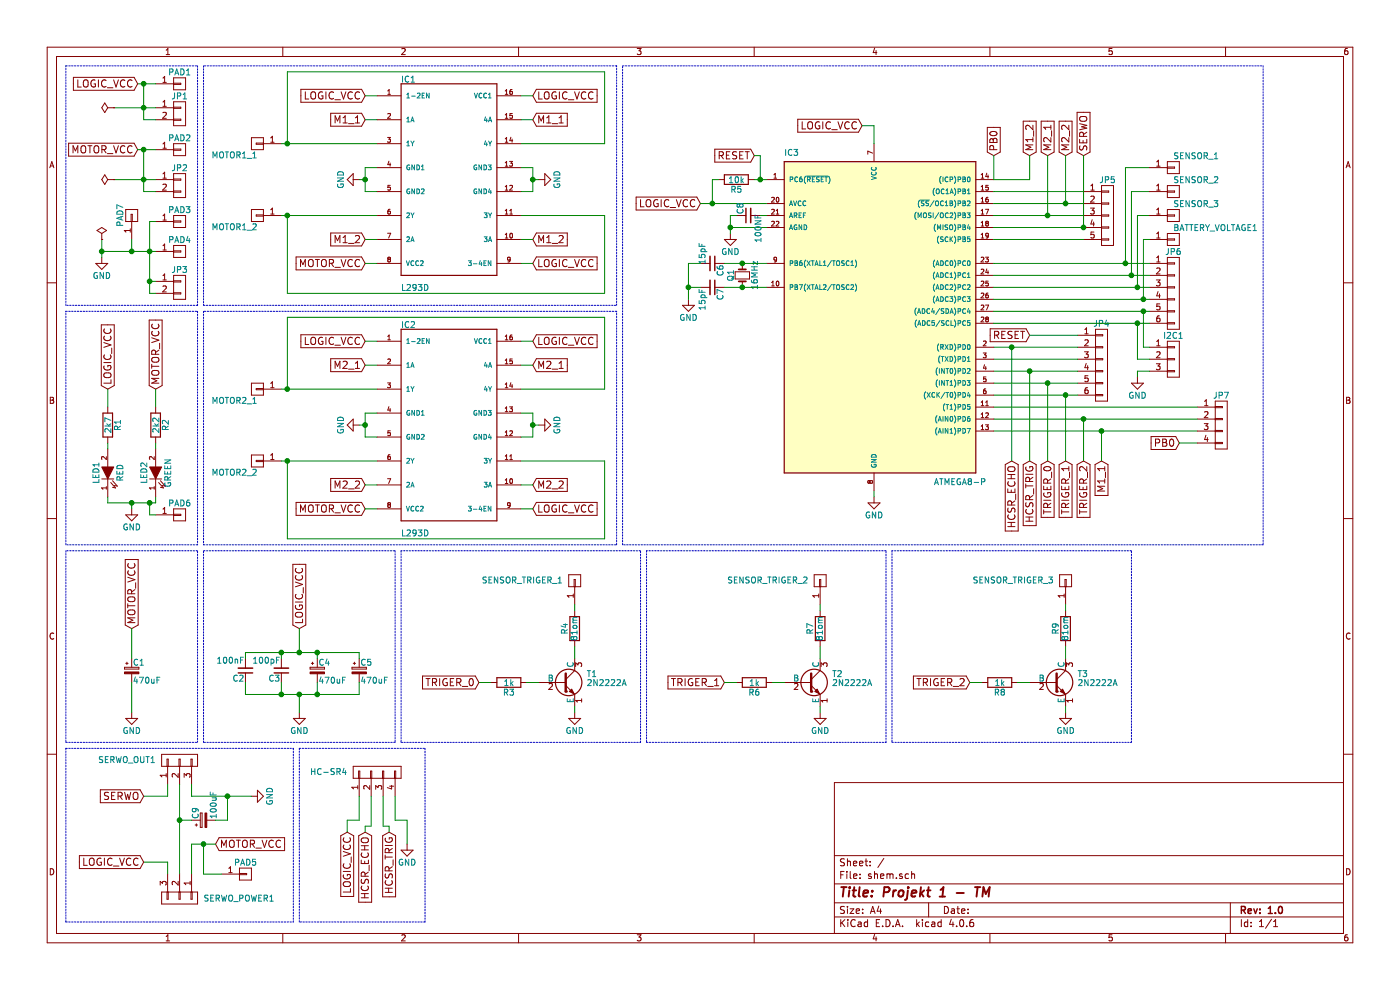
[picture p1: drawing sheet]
EESchema Schematic File Version 2
LIBS:shem-rescue
LIBS:power
LIBS:device
LIBS:transistors
LIBS:conn
LIBS:linear
LIBS:regul
LIBS:74xx
LIBS:cmos4000
LIBS:adc-dac
LIBS:memory
LIBS:xilinx
LIBS:microcontrollers
LIBS:dsp
LIBS:microchip
LIBS:analog_switches
LIBS:motorola
LIBS:texas
LIBS:intel
LIBS:audio
LIBS:interface
LIBS:digital-audio
LIBS:philips
LIBS:display
LIBS:cypress
LIBS:siliconi
LIBS:opto
LIBS:atmel
LIBS:contrib
LIBS:valves
LIBS:L293D
LIBS:shem-cache
EELAYER 25 0
EELAYER END
$Descr A4 11693 8268
encoding utf-8
Sheet 1 1
Title "Projekt 1 - TM"
Date ""
Rev "1.0"
Comp ""
Comment1 ""
Comment2 ""
Comment3 ""
Comment4 ""
$EndDescr
$Comp
L ATMEGA8-P IC3
U 1 1
P 7300 2600
F 0 "IC3" H 6550 3900 50  0000 L BNN
F 1 "ATMEGA8-P" H 7800 1150 50  0000 L BNN
F 2 "Housings_DIP:DIP-28_W7.62mm_LongPads" H 7300 2600 50  0001 C CIN
F 3 "" H 7300 2600 50  0000 C CNN
	1    7300 2600
	1    0    0    -1  
$EndComp
Text GLabel 5850 1700 0    60   Input ~ 0
LOGIC_VCC
$Comp
L GND #PWR01
U 1 1
P 6100 1950
F 0 "#PWR01" H 6100 1700 50  0001 C CNN
F 1 "GND" H 6100 1800 50  0000 C CNN
F 2 "" H 6100 1950 50  0000 C CNN
F 3 "" H 6100 1950 50  0000 C CNN
	1    6100 1950
	1    0    0    -1  
$EndComp
Text GLabel 6300 1300 0    60   Input ~ 0
RESET
Text GLabel 7200 1050 0    60   Input ~ 0
LOGIC_VCC
$Comp
L GND #PWR02
U 1 1
P 7300 4150
F 0 "#PWR02" H 7300 3900 50  0001 C CNN
F 1 "GND" H 7300 4000 50  0000 C CNN
F 2 "" H 7300 4150 50  0000 C CNN
F 3 "" H 7300 4150 50  0000 C CNN
	1    7300 4150
	1    0    0    -1  
$EndComp
$Comp
L Crystal_Small Q1
U 1 1
P 6200 2300
F 0 "Q1" H 6200 2400 50  0000 C CNN
F 1 "16MHz" H 6200 2200 50  0000 C CNN
F 2 "Crystals:Crystal_HC49-U_Vertical" H 6200 2300 50  0001 C CNN
F 3 "" H 6200 2300 50  0000 C CNN
	1    6200 2300
	0    -1   -1   0   
$EndComp
$Comp
L C_Small C7
U 1 1
P 5950 2400
F 0 "C7" H 5960 2470 50  0000 L CNN
F 1 "15pF" H 5960 2320 50  0000 L CNN
F 2 "Capacitors_THT:C_Disc_D3.4mm_W2.1mm_P2.50mm" H 5950 2400 50  0001 C CNN
F 3 "" H 5950 2400 50  0000 C CNN
	1    5950 2400
	0    1    1    0   
$EndComp
$Comp
L C_Small C6
U 1 1
P 5950 2200
F 0 "C6" H 5960 2270 50  0000 L CNN
F 1 "15pF" H 5960 2120 50  0000 R CNN
F 2 "Capacitors_THT:C_Disc_D3.4mm_W2.1mm_P2.50mm" H 5950 2200 50  0001 R CNN
F 3 "" H 5950 2200 50  0000 C CNN
	1    5950 2200
	0    1    1    0   
$EndComp
$Comp
L GND #PWR03
U 1 1
P 5750 2500
F 0 "#PWR03" H 5750 2250 50  0001 C CNN
F 1 "GND" H 5750 2350 50  0000 C CNN
F 2 "" H 5750 2500 50  0000 C CNN
F 3 "" H 5750 2500 50  0000 C CNN
	1    5750 2500
	1    0    0    -1  
$EndComp
$Comp
L LED-RESCUE-shem LED1
U 1 1
P 900 3950
F 0 "LED1" H 900 4050 50  0000 C CNN
F 1 "RED" H 900 3850 50  0000 C CNN
F 2 "LEDs:LED_D5.0mm" H 900 3950 50  0001 C CNN
F 3 "" H 900 3950 50  0000 C CNN
	1    900  3950
	0    -1   -1   0   
$EndComp
$Comp
L R R1
U 1 1
P 900 3550
F 0 "R1" V 980 3550 50  0000 C CNN
F 1 "2k7" V 900 3550 50  0000 C CNN
F 2 "Resistors_THT:R_Axial_DIN0207_L6.3mm_D2.5mm_P10.16mm_Horizontal" V 830 3550 50  0001 C CNN
F 3 "" H 900 3550 50  0000 C CNN
	1    900  3550
	1    0    0    -1  
$EndComp
Text GLabel 900  3250 1    60   Input ~ 0
LOGIC_VCC
$Comp
L LED-RESCUE-shem LED2
U 1 1
P 1300 3950
F 0 "LED2" H 1300 4050 50  0000 C CNN
F 1 "GREEN" H 1300 3850 50  0000 C CNN
F 2 "LEDs:LED_D5.0mm" H 1300 3950 50  0001 C CNN
F 3 "" H 1300 3950 50  0000 C CNN
	1    1300 3950
	0    -1   -1   0   
$EndComp
$Comp
L R R2
U 1 1
P 1300 3550
F 0 "R2" V 1380 3550 50  0000 C CNN
F 1 "2k2" V 1300 3550 50  0000 C CNN
F 2 "Resistors_THT:R_Axial_DIN0207_L6.3mm_D2.5mm_P10.16mm_Horizontal" V 1230 3550 50  0001 C CNN
F 3 "" H 1300 3550 50  0000 C CNN
	1    1300 3550
	1    0    0    -1  
$EndComp
Text GLabel 1300 3250 1    60   Input ~ 0
MOTOR_VCC
$Comp
L GND #PWR04
U 1 1
P 1100 4250
F 0 "#PWR04" H 1100 4000 50  0001 C CNN
F 1 "GND" H 1100 4100 50  0000 C CNN
F 2 "" H 1100 4250 50  0000 C CNN
F 3 "" H 1100 4250 50  0000 C CNN
	1    1100 4250
	1    0    0    -1  
$EndComp
Text GLabel 1150 700  0    60   Input ~ 0
LOGIC_VCC
Text GLabel 1150 1250 0    60   Input ~ 0
MOTOR_VCC
$Comp
L CONN_01X01 PAD1
U 1 1
P 1500 700
F 0 "PAD1" H 1500 800 50  0000 C CNN
F 1 "CONN_01X01" V 1600 700 50  0001 C CNN
F 2 "Wire_Pads:SolderWirePad_single_1-2mmDrill" H 1500 700 50  0001 C CNN
F 3 "" H 1500 700 50  0000 C CNN
	1    1500 700 
	1    0    0    -1  
$EndComp
$Comp
L CONN_01X01 PAD2
U 1 1
P 1500 1250
F 0 "PAD2" H 1500 1350 50  0000 C CNN
F 1 "CONN_01X01" V 1600 1250 50  0001 C CNN
F 2 "Wire_Pads:SolderWirePad_single_1-2mmDrill" H 1500 1250 50  0001 C CNN
F 3 "" H 1500 1250 50  0000 C CNN
	1    1500 1250
	1    0    0    -1  
$EndComp
$Comp
L GND #PWR05
U 1 1
P 850 2150
F 0 "#PWR05" H 850 1900 50  0001 C CNN
F 1 "GND" H 850 2000 50  0000 C CNN
F 2 "" H 850 2150 50  0000 C CNN
F 3 "" H 850 2150 50  0000 C CNN
	1    850  2150
	1    0    0    -1  
$EndComp
$Comp
L CONN_01X01 PAD3
U 1 1
P 1500 1850
F 0 "PAD3" H 1500 1950 50  0000 C CNN
F 1 "CONN_01X01" V 1600 1850 50  0001 C CNN
F 2 "Wire_Pads:SolderWirePad_single_1-2mmDrill" H 1500 1850 50  0001 C CNN
F 3 "" H 1500 1850 50  0000 C CNN
	1    1500 1850
	1    0    0    -1  
$EndComp
$Comp
L CONN_01X01 PAD4
U 1 1
P 1500 2100
F 0 "PAD4" H 1500 2200 50  0000 C CNN
F 1 "CONN_01X01" V 1600 2100 50  0001 C CNN
F 2 "Wire_Pads:SolderWirePad_single_1-2mmDrill" H 1500 2100 50  0001 C CNN
F 3 "" H 1500 2100 50  0000 C CNN
	1    1500 2100
	1    0    0    -1  
$EndComp
$Comp
L CONN_01X02 JP2
U 1 1
P 1500 1550
F 0 "JP2" H 1500 1700 50  0000 C CNN
F 1 "CONN_01X02" V 1600 1550 50  0001 C CNN
F 2 "Pin_Headers:Pin_Header_Straight_1x02_Pitch2.54mm" H 1500 1550 50  0001 C CNN
F 3 "" H 1500 1550 50  0000 C CNN
	1    1500 1550
	1    0    0    -1  
$EndComp
$Comp
L CONN_01X02 JP1
U 1 1
P 1500 950
F 0 "JP1" H 1500 1100 50  0000 C CNN
F 1 "CONN_01X02" V 1600 950 50  0001 C CNN
F 2 "Pin_Headers:Pin_Header_Straight_1x02_Pitch2.54mm" H 1500 950 50  0001 C CNN
F 3 "" H 1500 950 50  0000 C CNN
	1    1500 950 
	1    0    0    -1  
$EndComp
$Comp
L CONN_01X02 JP3
U 1 1
P 1500 2400
F 0 "JP3" H 1500 2550 50  0000 C CNN
F 1 "CONN_01X02" V 1600 2400 50  0001 C CNN
F 2 "Pin_Headers:Pin_Header_Straight_1x02_Pitch2.54mm" H 1500 2400 50  0001 C CNN
F 3 "" H 1500 2400 50  0000 C CNN
	1    1500 2400
	1    0    0    -1  
$EndComp
$Comp
L C_Small C2
U 1 1
P 2050 5600
F 0 "C2" H 2060 5670 50  0000 L CNN
F 1 "100nF" H 2060 5520 50  0000 L CNN
F 2 "Capacitors_THT:C_Rect_L7.0mm_W2.0mm_P5.00mm" H 2050 5600 50  0001 C CNN
F 3 "" H 2050 5600 50  0000 C CNN
	1    2050 5600
	-1   0    0    1   
$EndComp
$Comp
L C_Small C3
U 1 1
P 2350 5600
F 0 "C3" H 2360 5670 50  0000 L CNN
F 1 "100pF" H 2360 5520 50  0000 L CNN
F 2 "Capacitors_THT:C_Disc_D3.8mm_W2.6mm_P2.50mm" H 2350 5600 50  0001 C CNN
F 3 "" H 2350 5600 50  0000 C CNN
	1    2350 5600
	-1   0    0    1   
$EndComp
$Comp
L CP_Small C4
U 1 1
P 2650 5600
F 0 "C4" H 2660 5670 50  0000 L CNN
F 1 "470uF" H 2660 5520 50  0000 L CNN
F 2 "Capacitors_THT:CP_Radial_D8.0mm_P3.80mm" H 2650 5600 50  0001 C CNN
F 3 "" H 2650 5600 50  0000 C CNN
	1    2650 5600
	1    0    0    -1  
$EndComp
$Comp
L CP_Small C5
U 1 1
P 3000 5600
F 0 "C5" H 3010 5670 50  0000 L CNN
F 1 "470uF" H 3010 5520 50  0000 L CNN
F 2 "Capacitors_THT:CP_Radial_D8.0mm_P3.80mm" H 3000 5600 50  0001 C CNN
F 3 "" H 3000 5600 50  0000 C CNN
	1    3000 5600
	1    0    0    -1  
$EndComp
Text GLabel 2500 5250 1    60   Input ~ 0
LOGIC_VCC
$Comp
L GND #PWR06
U 1 1
P 2500 5950
F 0 "#PWR06" H 2500 5700 50  0001 C CNN
F 1 "GND" H 2500 5800 50  0000 C CNN
F 2 "" H 2500 5950 50  0000 C CNN
F 3 "" H 2500 5950 50  0000 C CNN
	1    2500 5950
	1    0    0    -1  
$EndComp
$Comp
L GND #PWR07
U 1 1
P 1100 5950
F 0 "#PWR07" H 1100 5700 50  0001 C CNN
F 1 "GND" H 1100 5800 50  0000 C CNN
F 2 "" H 1100 5950 50  0000 C CNN
F 3 "" H 1100 5950 50  0000 C CNN
	1    1100 5950
	1    0    0    -1  
$EndComp
Text GLabel 1100 5250 1    60   Input ~ 0
MOTOR_VCC
$Comp
L CP_Small C1
U 1 1
P 1100 5600
F 0 "C1" H 1110 5670 50  0000 L CNN
F 1 "470uF" H 1110 5520 50  0000 L CNN
F 2 "Capacitors_THT:CP_Radial_D8.0mm_P3.80mm" H 1100 5600 50  0001 C CNN
F 3 "" H 1100 5600 50  0000 C CNN
	1    1100 5600
	1    0    0    -1  
$EndComp
$Comp
L R R5
U 1 1
P 6150 1500
F 0 "R5" V 6230 1500 50  0000 C CNN
F 1 "10k" V 6150 1500 50  0000 C CNN
F 2 "Resistors_THT:R_Axial_DIN0207_L6.3mm_D2.5mm_P10.16mm_Horizontal" V 6080 1500 50  0001 C CNN
F 3 "" H 6150 1500 50  0001 C CNN
	1    6150 1500
	0    1    1    0   
$EndComp
$Comp
L CONN_01X06 JP4
U 1 1
P 9200 3050
F 0 "JP4" H 9200 3400 50  0000 C CNN
F 1 "CONN_01X06" V 9300 3050 50  0001 C CNN
F 2 "Pin_Headers:Pin_Header_Straight_1x06_Pitch2.54mm" H 9200 3050 50  0001 C CNN
F 3 "" H 9200 3050 50  0001 C CNN
	1    9200 3050
	1    0    0    -1  
$EndComp
Text GLabel 8600 2800 0    60   Input ~ 0
RESET
Text GLabel 9850 3700 0    60   Input ~ 0
PB0
$Comp
L CONN_01X04 JP7
U 1 1
P 10200 3550
F 0 "JP7" H 10200 3800 50  0000 C CNN
F 1 "CONN_01X04" V 10300 3550 50  0001 C CNN
F 2 "Pin_Headers:Pin_Header_Straight_1x04_Pitch2.54mm" H 10200 3550 50  0001 R CNN
F 3 "" H 10200 3550 50  0001 C CNN
	1    10200 3550
	1    0    0    -1  
$EndComp
Text GLabel 9200 3850 3    60   Input ~ 0
M1_1
$Comp
L CONN_01X05 JP5
U 1 1
P 9250 1800
F 0 "JP5" H 9250 2100 50  0000 C CNN
F 1 "CONN_01X05" V 9350 1800 50  0001 C CNN
F 2 "Pin_Headers:Pin_Header_Straight_1x05_Pitch2.54mm" H 9250 1800 50  0001 C CNN
F 3 "" H 9250 1800 50  0001 C CNN
	1    9250 1800
	1    0    0    -1  
$EndComp
$Comp
L CONN_01X06 JP6
U 1 1
P 9800 2450
F 0 "JP6" H 9800 2800 50  0000 C CNN
F 1 "CONN_01X06" V 9900 2450 50  0001 C CNN
F 2 "Pin_Headers:Pin_Header_Straight_1x06_Pitch2.54mm" H 9800 2450 50  0001 C CNN
F 3 "" H 9800 2450 50  0001 C CNN
	1    9800 2450
	1    0    0    -1  
$EndComp
$Comp
L CONN_01X01 BATTERY_VOLTAGE1
U 1 1
P 9800 2000
F 0 "BATTERY_VOLTAGE1" H 9800 2100 50  0000 L CNN
F 1 "CONN_01X01" V 9900 2000 50  0001 C CNN
F 2 "Wire_Pads:SolderWirePad_single_1-5mmDrill" H 9800 2000 50  0001 C CNN
F 3 "" H 9800 2000 50  0001 C CNN
	1    9800 2000
	1    0    0    -1  
$EndComp
$Comp
L CONN_01X03 I2C1
U 1 1
P 9800 3000
F 0 "I2C1" H 9800 3200 50  0000 C CNN
F 1 "CONN_01X03" V 9900 3000 50  0001 C CNN
F 2 "Pin_Headers:Pin_Header_Straight_1x03_Pitch2.54mm" H 9800 3000 50  0001 C CNN
F 3 "" H 9800 3000 50  0001 C CNN
	1    9800 3000
	1    0    0    -1  
$EndComp
$Comp
L GND #PWR08
U 1 1
P 9500 3150
F 0 "#PWR08" H 9500 2900 50  0001 C CNN
F 1 "GND" H 9500 3000 50  0000 C CNN
F 2 "" H 9500 3150 50  0001 C CNN
F 3 "" H 9500 3150 50  0001 C CNN
	1    9500 3150
	1    0    0    -1  
$EndComp
Text GLabel 8600 1300 1    60   Input ~ 0
M1_2
Text GLabel 8750 1300 1    60   Input ~ 0
M2_1
Text GLabel 8900 1300 1    60   Input ~ 0
M2_2
$Comp
L L293D IC1
U 1 1
P 3750 1500
F 0 "IC1" H 3350 2340 50  0000 L CNN
F 1 "L293D" H 3350 600 50  0000 L CNN
F 2 "Housings_DIP:DIP-16_W7.62mm_LongPads" H 3750 1500 50  0001 L CNN
F 3 "STMicroelectronics" H 3750 1500 50  0001 L CNN
F 4 "DIP-16 STMicroelectronics" H 3750 1500 50  0001 L CNN "Package"
F 5 "Good" H 3750 1500 50  0001 L CNN "Availability"
F 6 "Driver; 36V; Power DIP; 600mA Low LevelO/P; 1.2A O/P High Level; 4 Drivers; 7V" H 3750 1500 50  0001 L CNN "Description"
F 7 "L293D" H 3750 1500 50  0001 L CNN "MP"
F 8 "2.66 USD" H 3750 1500 50  0001 L CNN "Price"
	1    3750 1500
	1    0    0    -1  
$EndComp
Text GLabel 3050 800  0    60   Input ~ 0
LOGIC_VCC
Text GLabel 4450 800  2    60   Input ~ 0
LOGIC_VCC
Text GLabel 4450 2200 2    60   Input ~ 0
LOGIC_VCC
Text GLabel 3050 1000 0    60   Input ~ 0
M1_1
Text GLabel 3050 2000 0    60   Input ~ 0
M1_2
Text GLabel 3050 2200 0    60   Input ~ 0
MOTOR_VCC
Text GLabel 4450 1000 2    60   Input ~ 0
M1_1
Text GLabel 4450 2000 2    60   Input ~ 0
M1_2
$Comp
L GND #PWR09
U 1 1
P 3000 1500
F 0 "#PWR09" H 3000 1250 50  0001 C CNN
F 1 "GND" H 3000 1350 50  0000 C CNN
F 2 "" H 3000 1500 50  0001 C CNN
F 3 "" H 3000 1500 50  0001 C CNN
	1    3000 1500
	0    1    1    0   
$EndComp
$Comp
L GND #PWR010
U 1 1
P 4500 1500
F 0 "#PWR010" H 4500 1250 50  0001 C CNN
F 1 "GND" H 4500 1350 50  0000 C CNN
F 2 "" H 4500 1500 50  0001 C CNN
F 3 "" H 4500 1500 50  0001 C CNN
	1    4500 1500
	0    -1   -1   0   
$EndComp
$Comp
L CONN_01X01 MOTOR1_1
U 1 1
P 2150 1200
F 0 "MOTOR1_1" H 2150 1300 50  0000 L CNN
F 1 "CONN_01X01" V 2250 1200 50  0001 C CNN
F 2 "Wire_Pads:SolderWirePad_single_1-5mmDrill" H 2150 1200 50  0001 C CNN
F 3 "" H 2150 1200 50  0001 C CNN
	1    2150 1200
	-1   0    0    1   
$EndComp
$Comp
L CONN_01X01 MOTOR1_2
U 1 1
P 2150 1800
F 0 "MOTOR1_2" H 2150 1900 50  0000 L CNN
F 1 "CONN_01X01" V 2250 1800 50  0001 C CNN
F 2 "Wire_Pads:SolderWirePad_single_1-5mmDrill" H 2150 1800 50  0001 C CNN
F 3 "" H 2150 1800 50  0001 C CNN
	1    2150 1800
	-1   0    0    1   
$EndComp
Wire Wire Line
	6100 1800 6100 1950
Wire Wire Line
	6100 1900 6400 1900
Wire Wire Line
	5850 1700 6400 1700
Wire Wire Line
	7300 4100 7300 4150
Wire Wire Line
	6050 2200 6400 2200
Connection ~ 6200 2200
Wire Wire Line
	6050 2400 6400 2400
Connection ~ 6200 2400
Wire Wire Line
	5850 2200 5750 2200
Wire Wire Line
	5750 2200 5750 2500
Wire Wire Line
	5850 2400 5750 2400
Connection ~ 5750 2400
Wire Wire Line
	900  3400 900  3250
Wire Wire Line
	900  3750 900  3700
Wire Wire Line
	1300 3400 1300 3250
Wire Wire Line
	1300 3750 1300 3700
Wire Wire Line
	1300 1850 1250 1850
Wire Wire Line
	1250 1850 1250 2450
Wire Wire Line
	850  2100 1300 2100
Connection ~ 1250 2100
Wire Wire Line
	1150 1250 1300 1250
Wire Wire Line
	1150 700  1300 700 
Wire Wire Line
	1200 1250 1200 1600
Wire Wire Line
	950  1500 1300 1500
Connection ~ 1200 1250
Wire Wire Line
	1200 1600 1300 1600
Connection ~ 1200 1500
Wire Wire Line
	1200 700  1200 1000
Wire Wire Line
	950  900  1300 900 
Connection ~ 1200 700 
Wire Wire Line
	1200 1000 1300 1000
Connection ~ 1200 900 
Wire Wire Line
	1250 2450 1300 2450
Wire Wire Line
	1300 2350 1250 2350
Connection ~ 1250 2350
Wire Wire Line
	850  2000 850  2150
Wire Wire Line
	900  4150 900  4200
Wire Wire Line
	900  4200 1300 4200
Wire Wire Line
	1100 4200 1100 4250
Wire Wire Line
	1300 4200 1300 4150
Connection ~ 1100 4200
Wire Notes Line
	550  2600 1650 2600
Wire Notes Line
	1650 2600 1650 4550
Wire Notes Line
	1650 4550 550  4550
Wire Notes Line
	550  4550 550  2600
Wire Notes Line
	1650 2550 550  2550
Wire Notes Line
	550  2550 550  550 
Wire Notes Line
	550  550  1650 550 
Wire Notes Line
	1650 550  1650 2550
Wire Wire Line
	2500 5800 2500 5950
Wire Wire Line
	2050 5800 3000 5800
Wire Wire Line
	2050 5800 2050 5700
Wire Wire Line
	2350 5700 2350 5800
Connection ~ 2350 5800
Wire Wire Line
	2650 5700 2650 5800
Connection ~ 2500 5800
Wire Wire Line
	3000 5800 3000 5700
Connection ~ 2650 5800
Wire Wire Line
	2500 5450 2500 5250
Wire Wire Line
	2050 5450 3000 5450
Wire Wire Line
	2650 5450 2650 5500
Wire Wire Line
	3000 5450 3000 5500
Connection ~ 2650 5450
Wire Wire Line
	2350 5450 2350 5500
Connection ~ 2500 5450
Wire Wire Line
	2050 5500 2050 5450
Connection ~ 2350 5450
Wire Notes Line
	1700 4600 3300 4600
Wire Notes Line
	3300 4600 3300 6200
Wire Notes Line
	3300 6200 1700 6200
Wire Notes Line
	1700 6200 1700 4600
Wire Notes Line
	550  4600 550  6200
Wire Notes Line
	550  6200 1650 6200
Wire Notes Line
	1650 6200 1650 4600
Wire Notes Line
	1650 4600 550  4600
Wire Wire Line
	1100 5250 1100 5500
Wire Wire Line
	1100 5950 1100 5700
Wire Wire Line
	6300 1500 6400 1500
Wire Wire Line
	6300 1300 6350 1300
Wire Wire Line
	6350 1300 6350 1500
Connection ~ 6350 1500
Wire Wire Line
	6000 1500 5950 1500
Wire Wire Line
	5950 1500 5950 1700
Connection ~ 5950 1700
Wire Wire Line
	7300 1200 7300 1050
Wire Wire Line
	7300 1050 7200 1050
Wire Wire Line
	8300 2900 9000 2900
Wire Wire Line
	9000 3000 8300 3000
Wire Wire Line
	8300 3100 9000 3100
Wire Wire Line
	8300 3200 9000 3200
Wire Wire Line
	8300 3300 9000 3300
Wire Wire Line
	8600 2800 9000 2800
Wire Wire Line
	8300 3400 10000 3400
Wire Wire Line
	8300 3500 10000 3500
Wire Wire Line
	8300 3600 10000 3600
Wire Wire Line
	9850 3700 10000 3700
Wire Wire Line
	8300 1600 9050 1600
Wire Wire Line
	8300 1700 9050 1700
Wire Wire Line
	8300 1800 9050 1800
Wire Wire Line
	8300 1900 9050 1900
Wire Wire Line
	8300 2000 9050 2000
Wire Wire Line
	8300 2200 9600 2200
Wire Wire Line
	8300 2300 9600 2300
Wire Wire Line
	8300 2400 9600 2400
Wire Wire Line
	8300 2500 9600 2500
Wire Wire Line
	8300 2600 9600 2600
Wire Wire Line
	8300 2700 9600 2700
Wire Wire Line
	9600 2900 9550 2900
Wire Wire Line
	9550 2900 9550 2600
Connection ~ 9550 2600
Wire Wire Line
	9600 3000 9500 3000
Wire Wire Line
	9500 3000 9500 2700
Connection ~ 9500 2700
Wire Wire Line
	9600 3100 9500 3100
Wire Wire Line
	9500 3100 9500 3150
Wire Wire Line
	9600 2000 9550 2000
Wire Wire Line
	9550 2000 9550 2500
Connection ~ 9550 2500
Wire Wire Line
	9600 1800 9500 1800
Wire Wire Line
	9500 1800 9500 2400
Connection ~ 9500 2400
Wire Wire Line
	9600 1600 9450 1600
Wire Wire Line
	9450 1600 9450 2300
Connection ~ 9450 2300
Wire Wire Line
	9600 1400 9400 1400
Wire Wire Line
	9400 1400 9400 2200
Connection ~ 9400 2200
Wire Notes Line
	5200 4550 5200 550 
Wire Notes Line
	5200 550  10550 550 
Wire Notes Line
	10550 550  10550 4550
Wire Notes Line
	10550 4550 5200 4550
Wire Wire Line
	3050 800  3150 800 
Wire Wire Line
	3050 1000 3150 1000
Wire Wire Line
	3150 1400 3050 1400
Wire Wire Line
	3050 1400 3050 1600
Wire Wire Line
	3050 1500 3000 1500
Wire Wire Line
	3050 1600 3150 1600
Connection ~ 3050 1500
Wire Wire Line
	4350 1400 4450 1400
Wire Wire Line
	4450 1400 4450 1600
Wire Wire Line
	4450 1500 4500 1500
Wire Wire Line
	4450 1600 4350 1600
Connection ~ 4450 1500
Wire Wire Line
	4350 800  4450 800 
Wire Wire Line
	4350 1000 4450 1000
Wire Wire Line
	4450 2000 4350 2000
Wire Wire Line
	4450 2200 4350 2200
Wire Wire Line
	3150 2200 3050 2200
Wire Wire Line
	3050 2000 3150 2000
Wire Wire Line
	2350 1200 3150 1200
Wire Wire Line
	2350 1800 3150 1800
Wire Wire Line
	2400 1800 2400 2450
Wire Wire Line
	2400 2450 5050 2450
Wire Wire Line
	5050 2450 5050 1800
Wire Wire Line
	5050 1800 4350 1800
Connection ~ 2400 1800
Wire Wire Line
	2400 1200 2400 600 
Wire Wire Line
	2400 600  5050 600 
Wire Wire Line
	5050 600  5050 1200
Wire Wire Line
	5050 1200 4350 1200
Connection ~ 2400 1200
Wire Notes Line
	5150 550  1700 550 
Wire Notes Line
	1700 550  1700 2550
Wire Notes Line
	1700 2550 5150 2550
Wire Notes Line
	5150 2550 5150 550 
$Comp
L L293D IC2
U 1 1
P 3750 3550
F 0 "IC2" H 3350 4390 50  0000 L CNN
F 1 "L293D" H 3350 2650 50  0000 L CNN
F 2 "Housings_DIP:DIP-16_W7.62mm_LongPads" H 3750 3550 50  0001 L CNN
F 3 "STMicroelectronics" H 3750 3550 50  0001 L CNN
F 4 "DIP-16 STMicroelectronics" H 3750 3550 50  0001 L CNN "Package"
F 5 "Good" H 3750 3550 50  0001 L CNN "Availability"
F 6 "Driver; 36V; Power DIP; 600mA Low LevelO/P; 1.2A O/P High Level; 4 Drivers; 7V" H 3750 3550 50  0001 L CNN "Description"
F 7 "L293D" H 3750 3550 50  0001 L CNN "MP"
F 8 "2.66 USD" H 3750 3550 50  0001 L CNN "Price"
	1    3750 3550
	1    0    0    -1  
$EndComp
Text GLabel 3050 2850 0    60   Input ~ 0
LOGIC_VCC
Text GLabel 4450 2850 2    60   Input ~ 0
LOGIC_VCC
Text GLabel 4450 4250 2    60   Input ~ 0
LOGIC_VCC
Text GLabel 3050 3050 0    60   Input ~ 0
M2_1
Text GLabel 3050 4050 0    60   Input ~ 0
M2_2
Text GLabel 3050 4250 0    60   Input ~ 0
MOTOR_VCC
Text GLabel 4450 3050 2    60   Input ~ 0
M2_1
Text GLabel 4450 4050 2    60   Input ~ 0
M2_2
$Comp
L GND #PWR011
U 1 1
P 3000 3550
F 0 "#PWR011" H 3000 3300 50  0001 C CNN
F 1 "GND" H 3000 3400 50  0000 C CNN
F 2 "" H 3000 3550 50  0001 C CNN
F 3 "" H 3000 3550 50  0001 C CNN
	1    3000 3550
	0    1    1    0   
$EndComp
$Comp
L GND #PWR012
U 1 1
P 4500 3550
F 0 "#PWR012" H 4500 3300 50  0001 C CNN
F 1 "GND" H 4500 3400 50  0000 C CNN
F 2 "" H 4500 3550 50  0001 C CNN
F 3 "" H 4500 3550 50  0001 C CNN
	1    4500 3550
	0    -1   -1   0   
$EndComp
$Comp
L CONN_01X01 MOTOR2_1
U 1 1
P 2150 3250
F 0 "MOTOR2_1" H 2150 3350 50  0000 L CNN
F 1 "CONN_01X01" V 2250 3250 50  0001 C CNN
F 2 "Wire_Pads:SolderWirePad_single_1-5mmDrill" H 2150 3250 50  0001 C CNN
F 3 "" H 2150 3250 50  0001 C CNN
	1    2150 3250
	-1   0    0    1   
$EndComp
$Comp
L CONN_01X01 MOTOR2_2
U 1 1
P 2150 3850
F 0 "MOTOR2_2" H 2150 3950 50  0000 L CNN
F 1 "CONN_01X01" V 2250 3850 50  0001 C CNN
F 2 "Wire_Pads:SolderWirePad_single_1-5mmDrill" H 2150 3850 50  0001 C CNN
F 3 "" H 2150 3850 50  0001 C CNN
	1    2150 3850
	-1   0    0    1   
$EndComp
Wire Wire Line
	3050 2850 3150 2850
Wire Wire Line
	3050 3050 3150 3050
Wire Wire Line
	3150 3450 3050 3450
Wire Wire Line
	3050 3450 3050 3650
Wire Wire Line
	3050 3550 3000 3550
Wire Wire Line
	3050 3650 3150 3650
Connection ~ 3050 3550
Wire Wire Line
	4350 3450 4450 3450
Wire Wire Line
	4450 3450 4450 3650
Wire Wire Line
	4450 3550 4500 3550
Wire Wire Line
	4450 3650 4350 3650
Connection ~ 4450 3550
Wire Wire Line
	4350 2850 4450 2850
Wire Wire Line
	4350 3050 4450 3050
Wire Wire Line
	4450 4050 4350 4050
Wire Wire Line
	4450 4250 4350 4250
Wire Wire Line
	3150 4250 3050 4250
Wire Wire Line
	3050 4050 3150 4050
Wire Wire Line
	2350 3250 3150 3250
Wire Wire Line
	2350 3850 3150 3850
Wire Wire Line
	2400 3850 2400 4500
Wire Wire Line
	2400 4500 5050 4500
Wire Wire Line
	5050 4500 5050 3850
Wire Wire Line
	5050 3850 4350 3850
Connection ~ 2400 3850
Wire Wire Line
	2400 3250 2400 2650
Wire Wire Line
	2400 2650 5050 2650
Wire Wire Line
	5050 2650 5050 3250
Wire Wire Line
	5050 3250 4350 3250
Connection ~ 2400 3250
Wire Notes Line
	5150 2600 1700 2600
Wire Notes Line
	1700 2600 1700 4550
Wire Notes Line
	1700 4550 5150 4550
Wire Notes Line
	5150 4550 5150 2600
Text GLabel 8750 3850 3    60   Input ~ 0
TRIGER_0
Text GLabel 8900 3850 3    60   Input ~ 0
TRIGER_1
Text GLabel 9050 3850 3    60   Input ~ 0
TRIGER_2
Text GLabel 4000 5700 0    60   Input ~ 0
TRIGER_0
$Comp
L PN2222A T1
U 1 1
P 4700 5700
F 0 "T1" H 4900 5775 50  0000 L CNN
F 1 "2N2222A" H 4900 5700 50  0000 L CNN
F 2 "TO_SOT_Packages_THT:TO-92_Molded_Narrow" H 4900 5625 50  0001 L CIN
F 3 "" H 4700 5700 50  0001 L CNN
	1    4700 5700
	1    0    0    -1  
$EndComp
$Comp
L R R3
U 1 1
P 4250 5700
F 0 "R3" V 4330 5700 50  0000 C CNN
F 1 "1k" V 4250 5700 50  0000 C CNN
F 2 "Resistors_THT:R_Axial_DIN0207_L6.3mm_D2.5mm_P10.16mm_Horizontal" V 4180 5700 50  0001 C CNN
F 3 "" H 4250 5700 50  0001 C CNN
	1    4250 5700
	0    1    1    0   
$EndComp
$Comp
L R R4
U 1 1
P 4800 5250
F 0 "R4" V 4880 5250 50  0000 C CNN
F 1 "81om" V 4800 5250 50  0000 C CNN
F 2 "Resistors_THT:R_Axial_DIN0207_L6.3mm_D2.5mm_P10.16mm_Horizontal" V 4730 5250 50  0001 C CNN
F 3 "" H 4800 5250 50  0001 C CNN
	1    4800 5250
	-1   0    0    1   
$EndComp
$Comp
L GND #PWR013
U 1 1
P 4800 5950
F 0 "#PWR013" H 4800 5700 50  0001 C CNN
F 1 "GND" H 4800 5800 50  0000 C CNN
F 2 "" H 4800 5950 50  0001 C CNN
F 3 "" H 4800 5950 50  0001 C CNN
	1    4800 5950
	1    0    0    -1  
$EndComp
$Comp
L CONN_01X01 SENSOR_TRIGER_1
U 1 1
P 4800 4850
F 0 "SENSOR_TRIGER_1" V 4800 4950 50  0000 L CNN
F 1 "CONN_01X01" V 4900 4850 50  0001 C CNN
F 2 "Wire_Pads:SolderWirePad_single_1-5mmDrill" H 4800 4850 50  0001 C CNN
F 3 "" H 4800 4850 50  0001 C CNN
	1    4800 4850
	0    -1   -1   0   
$EndComp
Wire Wire Line
	4000 5700 4100 5700
Wire Wire Line
	4400 5700 4500 5700
Wire Wire Line
	4800 5500 4800 5400
Wire Wire Line
	4800 5100 4800 5050
Wire Wire Line
	4800 5900 4800 5950
Wire Notes Line
	3350 4600 3350 6200
Wire Notes Line
	3350 6200 5350 6200
Wire Notes Line
	5350 6200 5350 4600
Wire Notes Line
	5350 4600 3350 4600
Text GLabel 6050 5700 0    60   Input ~ 0
TRIGER_1
$Comp
L PN2222A T2
U 1 1
P 6750 5700
F 0 "T2" H 6950 5775 50  0000 L CNN
F 1 "2N2222A" H 6950 5700 50  0000 L CNN
F 2 "TO_SOT_Packages_THT:TO-92_Molded_Narrow" H 6950 5625 50  0001 L CIN
F 3 "" H 6750 5700 50  0001 L CNN
	1    6750 5700
	1    0    0    -1  
$EndComp
$Comp
L R R6
U 1 1
P 6300 5700
F 0 "R6" V 6380 5700 50  0000 C CNN
F 1 "1k" V 6300 5700 50  0000 C CNN
F 2 "Resistors_THT:R_Axial_DIN0207_L6.3mm_D2.5mm_P10.16mm_Horizontal" V 6230 5700 50  0001 C CNN
F 3 "" H 6300 5700 50  0001 C CNN
	1    6300 5700
	0    1    1    0   
$EndComp
$Comp
L R R7
U 1 1
P 6850 5250
F 0 "R7" V 6930 5250 50  0000 C CNN
F 1 "81om" V 6850 5250 50  0000 C CNN
F 2 "Resistors_THT:R_Axial_DIN0207_L6.3mm_D2.5mm_P10.16mm_Horizontal" V 6780 5250 50  0001 C CNN
F 3 "" H 6850 5250 50  0001 C CNN
	1    6850 5250
	-1   0    0    1   
$EndComp
$Comp
L GND #PWR014
U 1 1
P 6850 5950
F 0 "#PWR014" H 6850 5700 50  0001 C CNN
F 1 "GND" H 6850 5800 50  0000 C CNN
F 2 "" H 6850 5950 50  0001 C CNN
F 3 "" H 6850 5950 50  0001 C CNN
	1    6850 5950
	1    0    0    -1  
$EndComp
$Comp
L CONN_01X01 SENSOR_TRIGER_2
U 1 1
P 6850 4850
F 0 "SENSOR_TRIGER_2" V 6850 4950 50  0000 L CNN
F 1 "CONN_01X01" V 6950 4850 50  0001 C CNN
F 2 "Wire_Pads:SolderWirePad_single_1-5mmDrill" H 6850 4850 50  0001 C CNN
F 3 "" H 6850 4850 50  0001 C CNN
	1    6850 4850
	0    -1   -1   0   
$EndComp
Wire Wire Line
	6050 5700 6150 5700
Wire Wire Line
	6450 5700 6550 5700
Wire Wire Line
	6850 5500 6850 5400
Wire Wire Line
	6850 5100 6850 5050
Wire Wire Line
	6850 5900 6850 5950
Wire Notes Line
	5400 4600 5400 6200
Wire Notes Line
	5400 6200 7400 6200
Wire Notes Line
	7400 6200 7400 4600
Wire Notes Line
	7400 4600 5400 4600
Text GLabel 8100 5700 0    60   Input ~ 0
TRIGER_2
$Comp
L PN2222A T3
U 1 1
P 8800 5700
F 0 "T3" H 9000 5775 50  0000 L CNN
F 1 "2N2222A" H 9000 5700 50  0000 L CNN
F 2 "TO_SOT_Packages_THT:TO-92_Molded_Narrow" H 9000 5625 50  0001 L CIN
F 3 "" H 8800 5700 50  0001 L CNN
	1    8800 5700
	1    0    0    -1  
$EndComp
$Comp
L R R8
U 1 1
P 8350 5700
F 0 "R8" V 8430 5700 50  0000 C CNN
F 1 "1k" V 8350 5700 50  0000 C CNN
F 2 "Resistors_THT:R_Axial_DIN0207_L6.3mm_D2.5mm_P10.16mm_Horizontal" V 8280 5700 50  0001 C CNN
F 3 "" H 8350 5700 50  0001 C CNN
	1    8350 5700
	0    1    1    0   
$EndComp
$Comp
L R R9
U 1 1
P 8900 5250
F 0 "R9" V 8980 5250 50  0000 C CNN
F 1 "81om" V 8900 5250 50  0000 C CNN
F 2 "Resistors_THT:R_Axial_DIN0207_L6.3mm_D2.5mm_P10.16mm_Horizontal" V 8830 5250 50  0001 C CNN
F 3 "" H 8900 5250 50  0001 C CNN
	1    8900 5250
	-1   0    0    1   
$EndComp
$Comp
L GND #PWR015
U 1 1
P 8900 5950
F 0 "#PWR015" H 8900 5700 50  0001 C CNN
F 1 "GND" H 8900 5800 50  0000 C CNN
F 2 "" H 8900 5950 50  0001 C CNN
F 3 "" H 8900 5950 50  0001 C CNN
	1    8900 5950
	1    0    0    -1  
$EndComp
$Comp
L CONN_01X01 SENSOR_TRIGER_3
U 1 1
P 8900 4850
F 0 "SENSOR_TRIGER_3" V 8900 4950 50  0000 L CNN
F 1 "CONN_01X01" V 9000 4850 50  0001 C CNN
F 2 "Wire_Pads:SolderWirePad_single_1-5mmDrill" H 8900 4850 50  0001 C CNN
F 3 "" H 8900 4850 50  0001 C CNN
	1    8900 4850
	0    -1   -1   0   
$EndComp
Wire Wire Line
	8100 5700 8200 5700
Wire Wire Line
	8500 5700 8600 5700
Wire Wire Line
	8900 5500 8900 5400
Wire Wire Line
	8900 5100 8900 5050
Wire Wire Line
	8900 5900 8900 5950
Wire Notes Line
	7450 4600 7450 6200
Wire Notes Line
	7450 6200 9450 6200
Wire Notes Line
	9450 6200 9450 4600
Wire Notes Line
	9450 4600 7450 4600
Text GLabel 9050 1300 1    60   Input ~ 0
SERWO
Wire Wire Line
	9050 1900 9050 1300
Connection ~ 9050 1900
Text GLabel 1200 6650 0    60   Input ~ 0
SERWO
$Comp
L GND #PWR016
U 1 1
P 2100 6650
F 0 "#PWR016" H 2100 6400 50  0001 C CNN
F 1 "GND" H 2100 6500 50  0000 C CNN
F 2 "" H 2100 6650 50  0000 C CNN
F 3 "" H 2100 6650 50  0000 C CNN
	1    2100 6650
	0    -1   -1   0   
$EndComp
Text GLabel 1200 7200 0    60   Input ~ 0
LOGIC_VCC
Text GLabel 1800 7050 2    60   Input ~ 0
MOTOR_VCC
$Comp
L CONN_01X03 SERWO_POWER1
U 1 1
P 1500 7500
F 0 "SERWO_POWER1" V 1500 7700 50  0000 L CNN
F 1 "CONN_01X03" V 1600 7500 50  0001 C CNN
F 2 "Pin_Headers:Pin_Header_Straight_1x03_Pitch2.54mm" H 1500 7500 50  0001 C CNN
F 3 "" H 1500 7500 50  0001 C CNN
	1    1500 7500
	0    1    1    0   
$EndComp
$Comp
L CONN_01X03 SERWO_OUT1
U 1 1
P 1500 6350
F 0 "SERWO_OUT1" V 1500 6550 50  0000 L CNN
F 1 "CONN_01X03" V 1600 6350 50  0001 C CNN
F 2 "Pin_Headers:Pin_Header_Straight_1x03_Pitch2.54mm" H 1500 6350 50  0001 C CNN
F 3 "" H 1500 6350 50  0001 C CNN
	1    1500 6350
	0    -1   -1   0   
$EndComp
Wire Wire Line
	1600 6550 1600 6650
Wire Wire Line
	1600 6650 2100 6650
Wire Wire Line
	1400 6550 1400 6650
Wire Wire Line
	1400 6650 1200 6650
Wire Wire Line
	1400 7300 1400 7200
Wire Wire Line
	1400 7200 1200 7200
Wire Wire Line
	1600 7300 1600 7050
Wire Wire Line
	1600 7050 1800 7050
Wire Wire Line
	1500 6550 1500 7300
Wire Notes Line
	550  7700 2450 7700
Wire Notes Line
	550  7700 550  6250
Wire Notes Line
	550  6250 2450 6250
Wire Notes Line
	2450 6250 2450 7700
$Comp
L C_Small C8
U 1 1
P 6250 1800
F 0 "C8" H 6260 1870 50  0000 L CNN
F 1 "100NF" H 6260 1720 50  0000 R CNN
F 2 "Capacitors_THT:C_Disc_D5.0mm_W2.5mm_P2.50mm" H 6250 1800 50  0001 R CNN
F 3 "" H 6250 1800 50  0000 C CNN
	1    6250 1800
	0    -1   -1   0   
$EndComp
Wire Wire Line
	6350 1800 6400 1800
Wire Wire Line
	6100 1800 6150 1800
Connection ~ 6100 1900
$Comp
L PWR_FLAG #FLG017
U 1 1
P 950 900
F 0 "#FLG017" H 950 975 50  0001 C CNN
F 1 "PWR_FLAG" H 950 1050 50  0001 C CNN
F 2 "" H 950 900 50  0001 C CNN
F 3 "" H 950 900 50  0001 C CNN
	1    950  900 
	0    -1   -1   0   
$EndComp
$Comp
L PWR_FLAG #FLG018
U 1 1
P 950 1500
F 0 "#FLG018" H 950 1575 50  0001 C CNN
F 1 "PWR_FLAG" H 950 1650 50  0001 C CNN
F 2 "" H 950 1500 50  0001 C CNN
F 3 "" H 950 1500 50  0001 C CNN
	1    950  1500
	0    -1   -1   0   
$EndComp
$Comp
L PWR_FLAG #FLG019
U 1 1
P 850 2000
F 0 "#FLG019" H 850 2075 50  0001 C CNN
F 1 "PWR_FLAG" H 850 2150 50  0001 C CNN
F 2 "" H 850 2000 50  0001 C CNN
F 3 "" H 850 2000 50  0001 C CNN
	1    850  2000
	1    0    0    -1  
$EndComp
Connection ~ 850  2100
Wire Wire Line
	8750 1300 8750 1800
Connection ~ 8750 1800
Wire Wire Line
	8900 1300 8900 1700
Connection ~ 8900 1700
Text GLabel 8300 1300 1    60   Input ~ 0
PB0
Wire Wire Line
	8300 1500 8300 1300
Wire Wire Line
	8600 1300 8600 1500
Wire Wire Line
	8600 1500 8300 1500
$Comp
L CONN_01X01 PAD5
U 1 1
P 2050 7300
F 0 "PAD5" H 2050 7400 50  0000 C CNN
F 1 "CONN_01X01" V 2150 7300 50  0001 C CNN
F 2 "Wire_Pads:SolderWirePad_single_1-2mmDrill" H 2050 7300 50  0001 C CNN
F 3 "" H 2050 7300 50  0000 C CNN
	1    2050 7300
	1    0    0    -1  
$EndComp
Wire Wire Line
	1700 7300 1850 7300
Wire Wire Line
	1700 7300 1700 7050
Connection ~ 1700 7050
$Comp
L CONN_01X01 SENSOR_3
U 1 1
P 9800 1800
F 0 "SENSOR_3" H 9800 1900 50  0000 L CNN
F 1 "CONN_01X01" V 9900 1800 50  0001 C CNN
F 2 "Wire_Pads:SolderWirePad_single_1-5mmDrill" H 9800 1800 50  0001 C CNN
F 3 "" H 9800 1800 50  0001 C CNN
	1    9800 1800
	1    0    0    -1  
$EndComp
$Comp
L CONN_01X01 SENSOR_2
U 1 1
P 9800 1600
F 0 "SENSOR_2" H 9800 1700 50  0000 L CNN
F 1 "CONN_01X01" V 9900 1600 50  0001 C CNN
F 2 "Wire_Pads:SolderWirePad_single_1-5mmDrill" H 9800 1600 50  0001 C CNN
F 3 "" H 9800 1600 50  0001 C CNN
	1    9800 1600
	1    0    0    -1  
$EndComp
$Comp
L CONN_01X01 SENSOR_1
U 1 1
P 9800 1400
F 0 "SENSOR_1" H 9800 1500 50  0000 L CNN
F 1 "CONN_01X01" V 9900 1400 50  0001 C CNN
F 2 "Wire_Pads:SolderWirePad_single_1-5mmDrill" H 9800 1400 50  0001 C CNN
F 3 "" H 9800 1400 50  0001 C CNN
	1    9800 1400
	1    0    0    -1  
$EndComp
$Comp
L CP_Small C9
U 1 1
P 1700 6850
F 0 "C9" H 1710 6920 50  0000 L CNN
F 1 "100uF" H 1710 6770 50  0000 L CNN
F 2 "Capacitors_THT:CP_Radial_D5.0mm_P2.00mm" H 1700 6850 50  0001 C CNN
F 3 "" H 1700 6850 50  0000 C CNN
	1    1700 6850
	0    -1   -1   0   
$EndComp
Wire Wire Line
	1600 6850 1500 6850
Connection ~ 1500 6850
Wire Wire Line
	1800 6850 1900 6850
Wire Wire Line
	1900 6850 1900 6650
Connection ~ 1900 6650
$Comp
L CONN_01X04 HC-SR4
U 1 1
P 3150 6450
F 0 "HC-SR4" V 3150 6700 50  0000 L CNN
F 1 "CONN_01X04" V 3250 6450 50  0001 C CNN
F 2 "Pin_Headers:Pin_Header_Straight_1x04_Pitch2.54mm" H 3150 6450 50  0001 R CNN
F 3 "" H 3150 6450 50  0001 C CNN
	1    3150 6450
	0    -1   -1   0   
$EndComp
Text GLabel 8450 3850 3    60   Input ~ 0
HCSR_ECHO
Text GLabel 8600 3850 3    60   Input ~ 0
HCSR_TRIG
Wire Wire Line
	9200 3850 9200 3600
Connection ~ 9200 3600
Wire Wire Line
	9050 3850 9050 3500
Connection ~ 9050 3500
Wire Wire Line
	8450 3850 8450 2900
Connection ~ 8450 2900
Wire Wire Line
	8600 3850 8600 3100
Connection ~ 8600 3100
Wire Wire Line
	8750 3850 8750 3200
Connection ~ 8750 3200
Wire Wire Line
	8900 3850 8900 3300
Connection ~ 8900 3300
Text GLabel 3050 6950 3    60   Input ~ 0
HCSR_ECHO
Text GLabel 3250 6950 3    60   Input ~ 0
HCSR_TRIG
Text GLabel 2900 6950 3    60   Input ~ 0
LOGIC_VCC
Wire Wire Line
	3050 6950 3050 6900
Wire Wire Line
	3050 6900 3100 6900
Wire Wire Line
	3100 6900 3100 6650
Wire Wire Line
	3250 6950 3250 6900
Wire Wire Line
	3250 6900 3200 6900
Wire Wire Line
	3200 6900 3200 6650
Wire Wire Line
	3400 6850 3400 7050
Wire Wire Line
	3400 6850 3300 6850
Wire Wire Line
	3300 6850 3300 6650
Wire Wire Line
	2900 6950 2900 6850
Wire Wire Line
	2900 6850 3000 6850
Wire Wire Line
	3000 6850 3000 6650
Wire Notes Line
	2500 6250 3550 6250
Wire Notes Line
	3550 6250 3550 7700
Wire Notes Line
	3550 7700 2500 7700
Wire Notes Line
	2500 7700 2500 6250
$Comp
L CONN_01X01 PAD6
U 1 1
P 1500 4300
F 0 "PAD6" H 1500 4400 50  0000 C CNN
F 1 "CONN_01X01" V 1600 4300 50  0001 C CNN
F 2 "Wire_Pads:SolderWirePad_single_1-2mmDrill" H 1500 4300 50  0001 C CNN
F 3 "" H 1500 4300 50  0000 C CNN
	1    1500 4300
	1    0    0    -1  
$EndComp
Wire Wire Line
	1300 4300 1250 4300
Wire Wire Line
	1250 4300 1250 4200
Connection ~ 1250 4200
$Comp
L GND #PWR020
U 1 1
P 3400 7050
F 0 "#PWR020" H 3400 6800 50  0001 C CNN
F 1 "GND" H 3400 6900 50  0000 C CNN
F 2 "" H 3400 7050 50  0001 C CNN
F 3 "" H 3400 7050 50  0001 C CNN
	1    3400 7050
	1    0    0    -1  
$EndComp
$Comp
L CONN_01X01 PAD7
U 1 1
P 1100 1800
F 0 "PAD7" H 1100 1900 50  0000 C CNN
F 1 "CONN_01X01" V 1200 1800 50  0001 C CNN
F 2 "Wire_Pads:SolderWirePad_single_1-2mmDrill" H 1100 1800 50  0001 C CNN
F 3 "" H 1100 1800 50  0000 C CNN
	1    1100 1800
	0    -1   -1   0   
$EndComp
Wire Wire Line
	1100 2000 1100 2100
Connection ~ 1100 2100
$EndSCHEMATC
